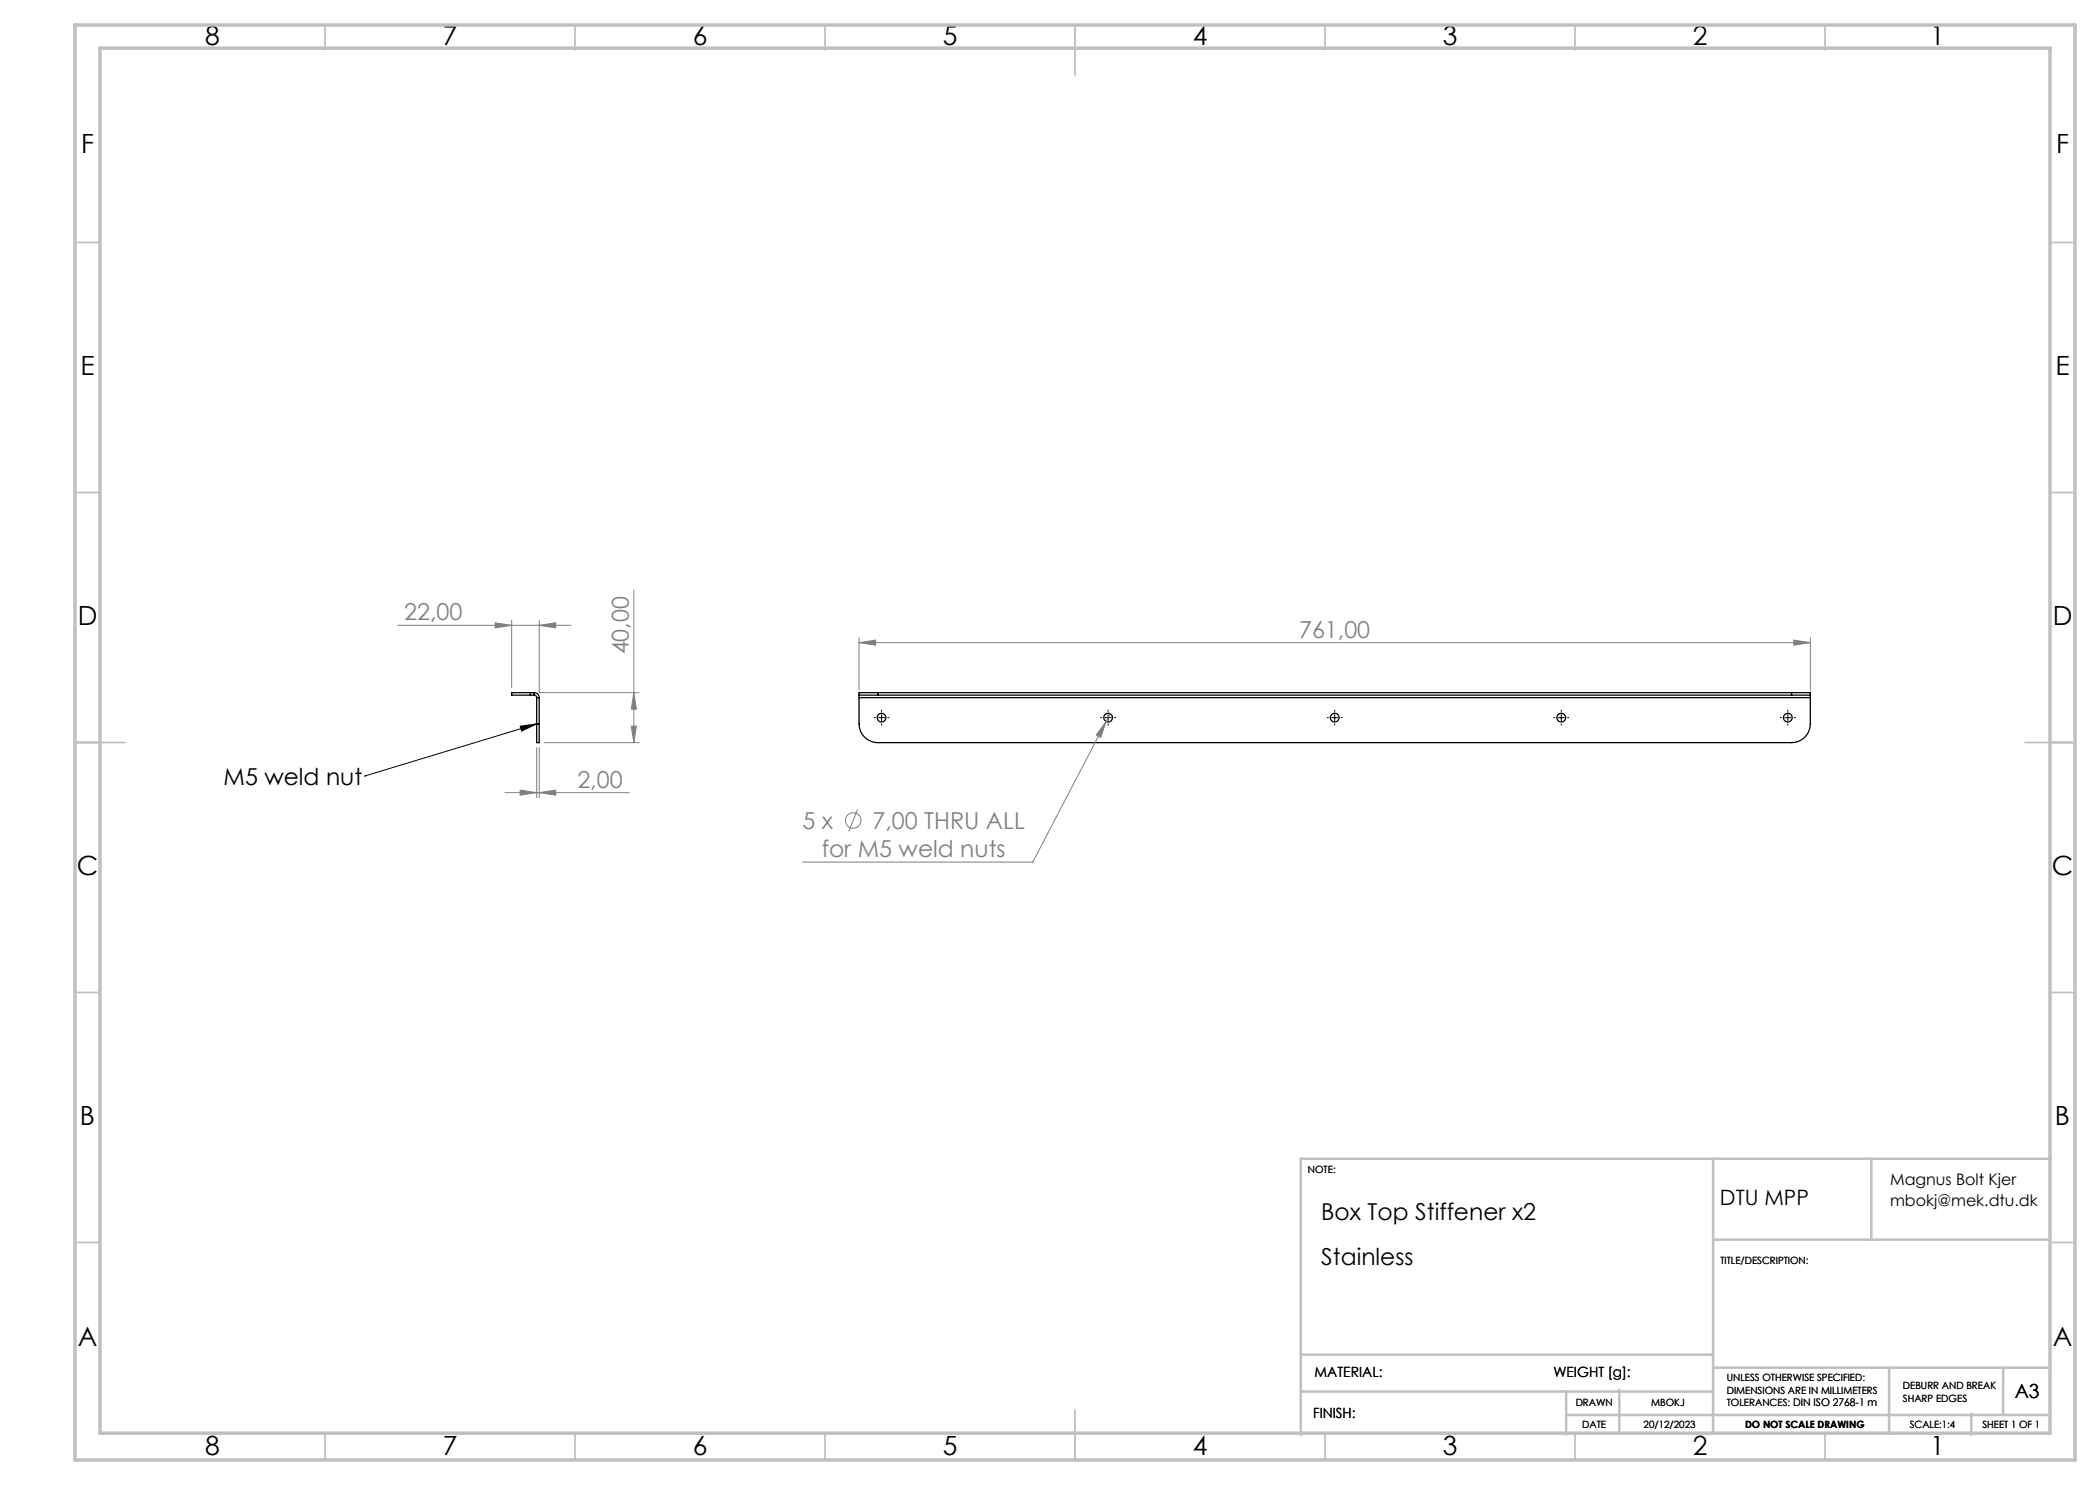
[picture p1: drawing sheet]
<svg xmlns="http://www.w3.org/2000/svg" width="420mm" height="297mm" viewBox="0 0 420 297" stroke-linecap="round" stroke-linejoin="round" font-family="sans-serif">
<g fill="none" stroke="#000" stroke-width=".25">
<path d="M106.1 138.5h-3.8v.5h3.8M106.1 139h.7M106.1 138.5h.7M106.1 138.5v.5M106.8 139l.4 .2 .1 .3M106.8 138.5a1 1 0 0 1 1 1M106.8 138.5v.5M107.3 139.5h.5M107.3 139.5v5.3M107.8 139.5v5.3M171.8 139h3.8M171.8 139v.5"/>
<path d="M171.8 139.5v5.3a3.7 3.7 0 0 0 3.8 3.7h182.7a3.7 3.7 0 0 0 3.8-3.7v-5.3M171.8 139.5h190.3M175.6 138.5h-3.8v.5M175.6 139h182.7M175.6 138.5v.5M175.6 138.5h182.7M358.3 138.5h3.8v.5M358.3 139h3.8M358.3 138.5v.5M362.1 139v.5M107.3 144.8v3.7h.5v-3.7M107.3 144.8h.5"/>
<circle cx="176.3" cy="143.5" r=".87"/>
<circle cx="221.6" cy="143.5" r=".87"/>
<circle cx="266.9" cy="143.5" r=".87"/>
<circle cx="312.3" cy="143.5" r=".87"/>
<circle cx="357.6" cy="143.5" r=".87"/>
</g>
<g fill="none" stroke="#808080" stroke-width=".2">
<path d="M126.8 118v30.5M79.5 125.1h34.7M99 124.6l3.3 .5-3.3 .5zM102.3 124.1v13.4M107.8 125.1l3.3-.5v1zM107.8 124.1v14.4h20M126.8 138.5l.5 3.3h-1zM171.8 128.5l3.3-.5v1zM171.8 127.5v10.5M171.8 128.5h190.3M358.8 128l3.3 .5-3.3 .5zM362.1 127.5v10.5"/>
<path d="M101 158.5h24.8M104 158l3.3 .5-3.3 .5zM107.3 149.5v10M107.8 158.5l3.3-.5v1zM107.8 149.5v10M108.8 148.5h19M126.3 145.2h1l-.5 3.3zM221.2 144.3l-1.1 3.2-.9-.5zM222 142.8l-15.5 29.6h-46M171.5 161.9l-1.8 4.4"/>
<circle cx="170.6" cy="164.1" r="1.56"/>
</g>
<g fill="none" stroke="#000" stroke-width=".2">
<path d="M73 155.2h.1M104 145.3l3.3-.5-3 1.4zM107.3 144.8l-34.3 10.4M175.7 143.5h1.2M176.3 142.9v1.3M221 143.5h1.3M221.6 142.9v1.3M266.3 143.5h1.3M266.9 142.9v1.3M311.6 143.5h1.3M312.3 142.9v1.3M356.9 143.5h1.3"/>
<path d="M357.6 142.9v1.3"/>
</g>
<g fill="none" stroke="#000" stroke-width=".2" stroke-dasharray="15.2 1.3 1.3 1.3">
<path d="M175.1 143.5h-.3M176.3 144.8v.2M176.3 142.3v-.3M177.6 143.5h.2M220.4 143.5h-.3M221.6 144.8v.2M221.6 142.3v-.3M222.9 143.5h.2M265.7 143.5h-.3M266.9 144.8v.2M266.9 142.3v-.3M268.2 143.5h.2"/>
<path d="M311 143.5h-.2M312.3 144.8v.2M312.3 142.3v-.3M313.5 143.5h.3M356.3 143.5h-.2M357.6 144.8v.2M357.6 142.3v-.3M358.8 143.5h.3"/>
</g>
<g fill="none" stroke="#c0c0c0" stroke-width=".35">
<path d="M65 5v5M115 5v5M165 5v5M215 5v10M265 5v5M315 5v5M365 5v5M15 48.5h5M410 48.5h5M15 98.5h5M410 98.5h5M15 148.5h10"/>
<path d="M405 148.5h10M15 198.5h5M410 198.5h5M15 248.5h5M410 248.5h5M65 287v5M115 287v5M165 287v5M215 282v10M265 287v5M315 287v5M365 287v5"/>
</g>
<g fill="none" stroke="#c0c0c0" stroke-width=".5">
<path d="M342.6 231.7v54.9M374.3 231.7v16.2M410.2 231.7h-150v55.3M342.6 247.9h67.5M260.2 278.3h82.4M260.2 270.9h82.4M313.2 278.3v8.6M323.9 278v8.6M342.6 273.5h67.4M377.8 273.5v13.1M400.6 273.5v9.3M313.2 283h96.8"/>
<path d="M394.3 282.8v4.2"/>
</g>
<path d="M15 5h400v287h-400zM20 9.6h390v277h-390z" fill="none" stroke="#c0c0c0" stroke-width=".7"/>
<path d="M104 145.3l3.3-.5-3 1.4z" fill="#000"/>
<g fill="#808080">
<path d="M221.2 144.3l-1.1 3.2-.9-.5z"/>
<path d="M99 124.6l3.3 .5-3.3 .5zM107.8 125.1l3.3-.5v1zM104 158l3.3 .5-3.3 .5zM107.8 158.5l3.3-.5v1z"/>
<path d="M358.8 128l3.3 .5-3.3 .5zM171.8 128.5l3.3-.5v1z"/>
<path d="M126.3 145.2h1l-.5 3.3zM126.8 138.5l.5 3.3h-1z"/>
</g>
<g font-size="5.3">
<text x="41" y="8.9">8</text>
<text x="88.5" y="8.9">7</text>
<text x="138.5" y="8.9">6</text>
<text x="188.5" y="8.9">5</text>
<text x="238.5" y="8.9">4</text>
<text x="288.5" y="8.9">3</text>
<text x="338.5" y="8.9">2</text>
<text x="386" y="8.9">1</text>
<text x="16.2" y="30.7">F</text>
<text x="411.2" y="30.7">F</text>
<text x="16.1" y="74.9">E</text>
<text x="411.1" y="74.9">E</text>
<text x="15.5" y="124.9">D</text>
<text x="410.5" y="124.9">D</text>
<text x="15.4" y="174.9">C</text>
<text x="410.4" y="174.9">C</text>
<text x="16" y="224.9">B</text>
<text x="411" y="224.9">B</text>
<text x="15.5" y="269.2">A</text>
<text x="410.5" y="269.2">A</text>
<text x="41" y="290.9">8</text>
<text x="88.5" y="290.9">7</text>
<text x="138.5" y="290.9">6</text>
<text x="188.5" y="290.9">5</text>
<text x="238.5" y="290.9">4</text>
<text x="288.5" y="290.9">3</text>
<text x="338.5" y="290.9">2</text>
<text x="386" y="290.9">1</text>
</g>
<g font-size="4.7" fill="#808080">
<text x="80.8" y="124.1">22,00</text>
<text x="125.8" y="130.9" transform="rotate(-90 125.8 130.9)">40,00</text>
<text x="259.8" y="127.5">761,00</text>
<text x="115.5" y="157.5">2,00</text>
<text x="160.5" y="165.8">5 x</text>
<text x="174.5" y="165.8">7,00 THRU ALL</text>
<text x="164.3" y="171.4">for M5 weld nuts</text>
</g>
<g font-size="4.7">
<text x="44.7" y="157">M5 weld nut</text>
<text x="264.2" y="244">Box Top Stiffener x2</text>
<text x="264.2" y="253">Stainless</text>
</g>
<text font-size="4.2" x="344" y="240.9">DTU MPP</text>
<text font-size="3.9" x="403" y="279.6">A3</text>
<g font-size="3.2">
<text x="378" y="237">Magnus Bolt Kjer</text>
<text x="378" y="241.1">mbokj@mek.dtu.dk</text>
</g>
<g font-size="2.8">
<text x="262.9" y="275.4">MATERIAL:</text>
<text x="310.7" y="275.4">WEIGHT [g]:</text>
<text x="262.6" y="283.6">FINISH:</text>
</g>
<g font-size="2">
<text x="261.6" y="234.6">NOTE:</text>
<text x="344.1" y="252.7">TITLE/DESCRIPTION:</text>
<text x="315.1" y="281.3">DRAWN</text>
<text x="330.2" y="281.3">MBOKJ</text>
<text x="345.4" y="276.3">UNLESS OTHERWISE SPECIFIED:</text>
<text x="345.4" y="278.8">DIMENSIONS ARE IN MILLIMETERS</text>
<text x="345.4" y="281.3">TOLERANCES: DIN ISO 2768-1 m</text>
<text x="380.6" y="277.8">DEBURR AND BREAK</text>
<text x="380.6" y="280.3">SHARP EDGES</text>
<text x="316.4" y="285.6">DATE</text>
<text x="328.7" y="285.6">20/12/2023</text>
<text x="349" y="285.6">DO NOT SCALE DRAWING</text>
<text x="381.9" y="285.6">SCALE:1:4</text>
<text x="396.5" y="285.6">SHEET 1 OF 1</text>
</g>
</svg>
